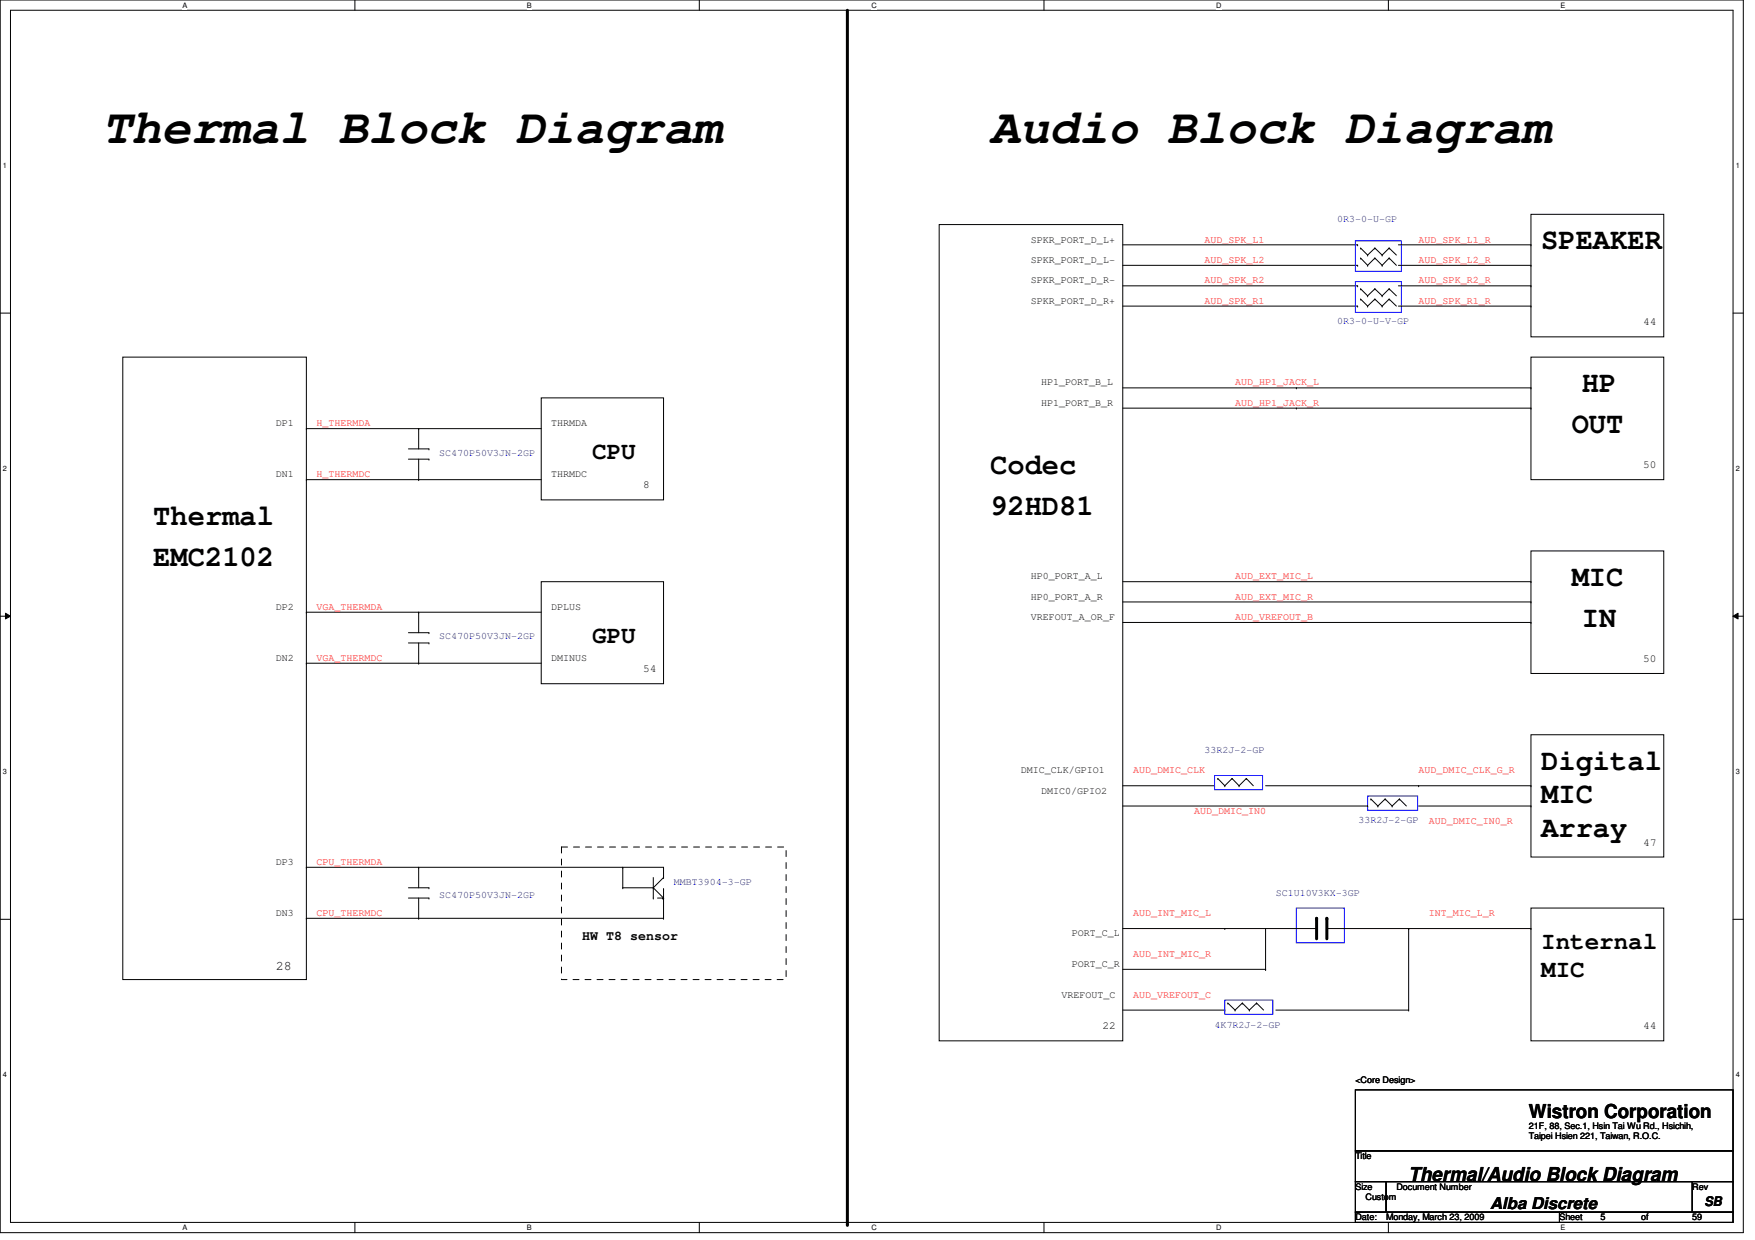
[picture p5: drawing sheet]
<svg xmlns="http://www.w3.org/2000/svg" width="297mm" height="210mm" viewBox="0 0 297 210" stroke-linecap="round" stroke-linejoin="round" font-family="sans-serif">
<path d="M0 0h295.1v208.7h-295.1zM1.8 1.7h291.5v205.2h-291.5z" fill="none" stroke="#000" stroke-width=".17"/>
<g fill="#fff">
<path d="M30.9 .2h.8v1.4h-.8z"/>
<path d="M30.9 207.1h.8v1.4h-.8z"/>
</g>
<path d="M60.1 0v1.7M60.1 206.9v1.8" fill="none" stroke="#000" stroke-width=".17"/>
<g fill="#fff">
<path d="M89.2 .2h.8v1.4h-.8z"/>
<path d="M89.2 207.1h.8v1.4h-.8z"/>
</g>
<path d="M118.4 0v1.7M118.4 206.9v1.8" fill="none" stroke="#000" stroke-width=".17"/>
<g fill="#fff">
<path d="M147.5 .2h.9v1.4h-.9z"/>
<path d="M147.5 207.1h.9v1.4h-.9z"/>
</g>
<path d="M176.7 0v1.7M176.7 206.9v1.8" fill="none" stroke="#000" stroke-width=".17"/>
<g fill="#fff">
<path d="M205.8 .2h.9v1.4h-.9z"/>
<path d="M205.8 207.1h.9v1.4h-.9z"/>
</g>
<path d="M235 0v1.7M235 206.9v1.8" fill="none" stroke="#000" stroke-width=".17"/>
<g fill="#fff">
<path d="M264.1 .2h.8v1.4h-.8z"/>
<path d="M264.1 207.1h.8v1.4h-.8z"/>
<path d="M.5 27.3h.7v1.4h-.7z"/>
<path d="M293.8 27.3h.7v1.4h-.7z"/>
<path d="M.5 78.6h.7v1.4h-.7z"/>
<path d="M293.8 78.6h.7v1.4h-.7z"/>
</g>
<path d="M0 53h1.8M293.3 53h1.8" fill="none" stroke="#000" stroke-width=".17"/>
<g fill="#fff">
<path d="M.5 129.9h.7v1.4h-.7z"/>
<path d="M293.8 129.9h.7v1.4h-.7z"/>
</g>
<path d="M0 104.3h1.8M.9 103.8l.9 .5-.9 .5zM293.3 104.3l.9-.5v1zM293.3 104.3h1.8" fill="none" stroke="#000" stroke-width=".17"/>
<path d="M.9 103.8l.9 .5-.9 .5zM293.3 104.3l.9-.5v1z" fill="#000"/>
<g fill="#fff">
<path d="M.5 181.2h.7v1.4h-.7z"/>
<path d="M293.8 181.2h.7v1.4h-.7z"/>
</g>
<g fill="none" stroke="#000" stroke-width=".17">
<path d="M159 38h31v138.2h-31zM259.1 36.3h22.5v20.7h-22.5zM190 48.4h39.8M190 51.8h39.8M190 41.4h39.8M190 44.9h39.8M229.8 48.4h.1M229.8 51.8h.1M229.8 41.4h.1M229.8 44.9h.1M230.3 42h.1M230.3 43.7h.1"/>
<path d="M230.3 48.9h.1M230.3 50.6h.1M230.3 42l1.2 1.2M230.3 43.7l1.2 1.2M230.3 48.9l1.2 1.2M230.3 50.6l1.2 1.2M231.5 43.2h.1M231.5 44.9h.1M231.5 50.1h.1M231.5 51.8h.1M232.7 42h.1M232.7 43.7h.1"/>
<path d="M232.7 48.9h.1M232.7 50.6h.1M232.7 42l1.2 1.2M232.7 42l-1.2 1.2M232.7 43.7l1.2 1.2M232.7 43.7l-1.2 1.2M232.7 48.9l1.2 1.2M232.7 48.9l-1.2 1.2M232.7 50.6l1.2 1.2M232.7 50.6l-1.2 1.2M233.9 43.2h.1M233.9 44.9h.1"/>
<path d="M233.9 50.1h.1M233.9 51.8h.1M235.1 42h.1M235.1 43.7h.1M235.1 48.9h.1M235.1 50.6h.1M235.1 42l1.2 1.2M235.1 42l-1.2 1.2M235.1 43.7l1.2 1.2M235.1 43.7l-1.2 1.2M235.1 48.9l1.2 1.2M235.1 48.9l-1.2 1.2"/>
<path d="M235.1 50.6l1.2 1.2M235.1 50.6l-1.2 1.2M236.7 48.4h22.4M236.7 51.8h22.4M236.7 41.4h22.4M236.7 44.9h22.4M259.1 41.4h.1M259.1 51.8h.1M259.1 44.9h.1M259.1 48.4h.1M20.8 60.5h31.1v105.3h-31.1zM51.9 72.6h.1"/>
<path d="M51.9 72.6h39.7M69.1 77.7h3.5M69.1 76h3.5M70.9 72.6h.1M70.9 72.6v3.4M70.9 77.7v3.5M72.6 77.7h.1M72.6 76h.1M91.6 67.4h20.7v17.2h-20.7zM190 65.7h69.1M190 69.1h69.1M219.4 65.7h.1"/>
<path d="M219.4 69.1h.1M259.1 60.5h22.5v20.7h-22.5zM259.1 69.1h.1M259.1 65.7h.1M51.9 81.2h.1M51.9 81.2h39.7M70.9 81.2h.1M91.6 98.5h20.7v17.2h-20.7zM190 98.5h69.1M259.1 93.3h22.5v20.7h-22.5zM259.1 98.5h.1M51.9 103.6h.1"/>
<path d="M51.9 112.3h.1M51.9 103.6h39.7M51.9 112.3h39.7M69.1 108.8h3.5M69.1 107.1h3.5M70.9 103.6h.1M70.9 112.3h.1M70.9 103.6v3.5M70.9 108.8v3.5M72.6 108.8h.1M72.6 107.1h.1M190 101.9h69.1"/>
<path d="M190 105.4h69.1M259.1 101.9h.1M259.1 105.4h.1M190 133h15.6M190 136.4h41.5M205.6 133h.1M206.1 131.8h.1M206.1 131.8l1.2 1.2M207.3 133h.1M208.5 131.8h.1M208.5 131.8l1.2 1.2M208.5 131.8l-1.2 1.2"/>
<path d="M209.7 133h.1M210.9 131.8h.1M210.9 131.8l1.2 1.2M210.9 131.8l-1.2 1.2M214.2 133h44.9M231.5 136.4h.1M232 135.3h.1M232 135.3l1.2 1.1M233.2 136.4h.1M234.4 135.3h.1M234.4 135.3l1.2 1.1M234.4 135.3l-1.2 1.1"/>
<path d="M235.6 136.4h.1M236.9 135.3h.1M236.9 135.3l1.1 1.1M236.9 135.3l-1.3 1.1M240.1 133h.1M240.1 136.4h19M259.1 124.4h22.5v20.7h-22.5zM259.1 133h.1M259.1 136.4h.1M0 155.6h1.8M51.9 146.8h.1M51.9 155.4h.1"/>
<path d="M51.9 146.8h60.4v1.7M51.9 155.4h60.4M69.1 152h3.5M69.1 150.3h3.5M70.9 146.8h.1M70.9 155.4h.1M70.9 146.8v3.5M70.9 152v3.4M72.6 152h.1M72.6 150.3h.1M105.4 150.3h.1M105.4 146.8h.1"/>
<path d="M105.4 150.3h5.2M105.4 146.8v3.5M110.6 150.3h.1M110.6 152h.1M110.6 150.3l1.7 1.7M110.6 148.5v3.5M111.3 152h.8M112.1 152h.1M112.3 148.5h.1M112.3 152h.1M112.3 155.4h.1M112.3 150.5h.1"/>
<path d="M112.3 150.5v4.9M112.3 148.5l-1.7 1.8M190 157.2h32.8M207.3 157.2h.1M214.2 157.2v6.9M222.8 157.2h.1M224.6 157.2h34.5M238.4 157.2h.1M238.4 157.2v13.8M259.1 153.7h22.5v22.5h-22.5zM259.1 157.2h.1M293.3 155.6h1.8"/>
<path d="M190 171h17.3M190 164.1h24.2M207.3 171h.1M207.8 169.8h.1M207.8 169.8l1.2 1.2M209 171h.1M210.3 169.8h.1M210.3 169.8l1.2 1.2M210.3 169.8l-1.3 1.2M211.5 171h.1M212.7 169.8h.1M212.7 169.8l1.2 1.2"/>
<path d="M212.7 169.8l-1.2 1.2M214.2 164.1h.1M215.9 171h22.5M238.4 171h.1M229.4 184.5h63.9v10.3h-63.9zM229.4 194.8h63.9v5.2h-63.9zM229.4 200h5.2v5.2h-5.2zM229.4 205.2h34.5v1.7h-34.5zM234.6 200h51.8v5.2h-51.8zM263.9 205.2h29.4v1.7h-29.4zM286.4 200h6.9v5.2h-6.9z"/>
</g>
<path d="M143.4 1.7v205.6M222.8 155.4v3.5M224.6 155.4v3.5" fill="none" stroke="#000" stroke-width=".51"/>
<g fill="#000">
<circle cx="222.8" cy="155.4" r=".25"/>
<circle cx="224.6" cy="155.4" r=".25"/>
<circle cx="143.4" cy="207.3" r=".25"/>
</g>
<path d="M229.4 40.8h7.8v5.1h-7.8zM229.4 47.7h7.8v5.2h-7.8zM205.6 131.3h8.1v2.4h-8.1zM231.5 134.7h8.4v2.5h-8.4zM219.4 153.7h8.1v5.9h-8.1zM207.3 169.3h8.1v2.4h-8.1z" fill="none" stroke="#00f" stroke-width=".17"/>
<path d="M95 143.4h38v22.4h-38z" fill="none" stroke="#000" stroke-width=".17" stroke-dasharray="1 1 1 1 1 1 1 1"/>
<g font-size="8.3">
<text x="17.3" y="24.3">Thermal Block Diagram</text>
<text x="167.6" y="24.3">Audio Block Diagram</text>
</g>
<g font-size="5">
<text x="260.9" y="42.2">SPEAKER</text>
<text x="267.8" y="66.4">HP</text>
<text x="266" y="73.3">OUT</text>
<text x="167.6" y="80.2">Codec</text>
<text x="25.9" y="88.8">Thermal</text>
<text x="167.6" y="87.1">92HD81</text>
<text x="25.9" y="95.8">EMC2102</text>
<text x="266" y="99.2">MIC</text>
<text x="267.8" y="106.1">IN</text>
<text x="260.9" y="130.3">Digital</text>
<text x="260.9" y="136">MIC</text>
<text x="260.9" y="141.6">Array</text>
</g>
<g font-size="4.1">
<text x="100.2" y="77.8">CPU</text>
<text x="100.2" y="108.8">GPU</text>
<text x="260.9" y="160.7">Internal</text>
<text x="260.9" y="165.4">MIC</text>
</g>
<g font-size="3.3">
<text x="258.8" y="189.2">Wistron Corporation</text>
<text x="238.4" y="199.9">Thermal/Audio Block Diagram</text>
</g>
<text font-size="2.8" x="252.2" y="204.6">Alba Discrete</text>
<g font-size="2.2">
<text x="98.5" y="159">HW T8 sensor</text>
<text x="46.7" y="164.2">28</text>
<text x="288.5" y="204.1">SB</text>
</g>
<g font-size="1.9">
<text x="278.1" y="55">44</text>
<text x="108.9" y="82.7">8</text>
<text x="278.1" y="79.2">50</text>
<text x="108.9" y="113.7">54</text>
<text x="278.1" y="112">50</text>
<text x="278.1" y="143.1">47</text>
<text x="186.6" y="174.2">22</text>
<text x="278.1" y="174.2">44</text>
</g>
<g font-size="1.7">
<text x="174.5" y="41.1">SPKR_PORT_D_L+</text>
<text x="174.5" y="44.5">SPKR_PORT_D_L-</text>
<text x="174.5" y="48">SPKR_PORT_D_R-</text>
<text x="174.5" y="51.4">SPKR_PORT_D_R+</text>
<text x="176.2" y="65.2">HP1_PORT_B_L</text>
<text x="176.2" y="68.7">HP1_PORT_B_R</text>
<text x="46.7" y="72.1">DP1</text>
<text x="93.3" y="72.1">THRMDA</text>
<text x="46.7" y="80.8">DN1</text>
<text x="93.3" y="80.8">THRMDC</text>
<text x="174.5" y="98">HP0_PORT_A_L</text>
<text x="174.5" y="101.5">HP0_PORT_A_R</text>
<text x="46.7" y="103.2">DP2</text>
<text x="93.3" y="103.2">DPLUS</text>
<text x="174.5" y="104.9">VREFOUT_A_OR_F</text>
<text x="46.7" y="111.8">DN2</text>
<text x="93.3" y="111.8">DMINUS</text>
<text x="172.8" y="130.9">DMIC_CLK/GPIO1</text>
<text x="176.2" y="134.3">DMIC0/GPIO2</text>
<text x="46.7" y="146.4">DP3</text>
<text x="46.7" y="155">DN3</text>
<text x="181.4" y="158.5">PORT_C_L</text>
<text x="181.4" y="163.7">PORT_C_R</text>
<text x="179.7" y="168.9">VREFOUT_C</text>
</g>
<g font-size="1.7" fill="#f00">
<text x="203.9" y="41.1">AUD_SPK_L1</text>
<text x="240.1" y="41.1">AUD_SPK_L1_R</text>
<text x="203.9" y="44.5">AUD_SPK_L2</text>
<text x="203.9" y="48">AUD_SPK_R2</text>
<text x="240.1" y="44.5">AUD_SPK_L2_R</text>
<text x="240.1" y="48">AUD_SPK_R2_R</text>
<text x="203.9" y="51.4">AUD_SPK_R1</text>
<text x="240.1" y="51.4">AUD_SPK_R1_R</text>
<text x="209" y="65.2">AUD_HP1_JACK_L</text>
<text x="209" y="68.7">AUD_HP1_JACK_R</text>
<text x="53.6" y="72.1">H_THERMDA</text>
<text x="53.6" y="80.8">H_THERMDC</text>
<text x="209" y="98">AUD_EXT_MIC_L</text>
<text x="209" y="101.5">AUD_EXT_MIC_R</text>
<text x="53.6" y="103.2">VGA_THERMDA</text>
<text x="209" y="104.9">AUD_VREFOUT_B</text>
<text x="53.6" y="111.8">VGA_THERMDC</text>
<text x="191.8" y="130.9">AUD_DMIC_CLK</text>
<text x="240.1" y="130.9">AUD_DMIC_CLK_G_R</text>
<text x="202.1" y="137.8">AUD_DMIC_IN0</text>
<text x="241.8" y="139.5">AUD_DMIC_IN0_R</text>
<text x="53.6" y="146.4">CPU_THERMDA</text>
<text x="53.6" y="155">CPU_THERMDC</text>
<text x="191.8" y="155">AUD_INT_MIC_L</text>
<text x="241.8" y="155">INT_MIC_L_R</text>
<text x="191.8" y="162">AUD_INT_MIC_R</text>
<text x="191.8" y="168.9">AUD_VREFOUT_C</text>
</g>
<g font-size="1.7" fill="#00f">
<text x="226.3" y="37.6">0R3-0-U-GP</text>
<text x="226.3" y="54.9">0R3-0-U-V-GP</text>
<text x="74.3" y="77.1">SC470P50V3JN-2GP</text>
<text x="74.3" y="108.2">SC470P50V3JN-2GP</text>
<text x="203.9" y="127.4">33R2J-2-GP</text>
<text x="230" y="139.3">33R2J-2-GP</text>
<text x="114" y="149.9">MMBT3904-3-GP</text>
<text x="74.3" y="151.9">SC470P50V3JN-2GP</text>
<text x="215.9" y="151.6">SC1U10V3KX-3GP</text>
<text x="205.6" y="174">4K7R2J-2-GP</text>
</g>
<g font-size="1.5">
<text x="229.4" y="183.3">&lt;Core Design&gt;</text>
<text x="258.8" y="191.1">21F, 88, Sec.1, Hsin Tai Wu Rd., Hsichih,</text>
<text x="229.4" y="196.2">Title</text>
<text x="258.8" y="192.8">Taipei Hsien 221, Taiwan, R.O.C.</text>
<text x="229.4" y="201.4">Size</text>
<text x="231.1" y="203.2">Custom</text>
<text x="236.3" y="201.4">Document Number</text>
<text x="286.4" y="201.4">Rev</text>
<text x="229.4" y="206.6">Date:</text>
<text x="234.6" y="206.6">Monday, March 23, 2009</text>
<text x="263.9" y="206.6">Sheet</text>
<text x="270.9" y="206.6">5</text>
<text x="277.8" y="206.6">of</text>
<text x="286.4" y="206.6">59</text>
</g>
<g font-size="1.3">
<text x="30.9" y="1.4">A</text>
<text x="89.2" y="1.4">B</text>
<text x="147.5" y="1.4">C</text>
<text x="205.8" y="1.4">D</text>
<text x="264.1" y="1.4">E</text>
<text x=".5" y="28.5">1</text>
<text x="293.8" y="28.5">1</text>
<text x=".5" y="79.8">2</text>
<text x="293.8" y="79.8">2</text>
<text x=".5" y="131.1">3</text>
<text x="293.8" y="131.1">3</text>
<text x=".5" y="182.4">4</text>
<text x="293.8" y="182.4">4</text>
<text x="30.9" y="208.3">A</text>
<text x="89.2" y="208.3">B</text>
<text x="147.5" y="208.3">C</text>
<text x="205.8" y="208.3">D</text>
<text x="264.1" y="208.3">E</text>
</g>
</svg>
